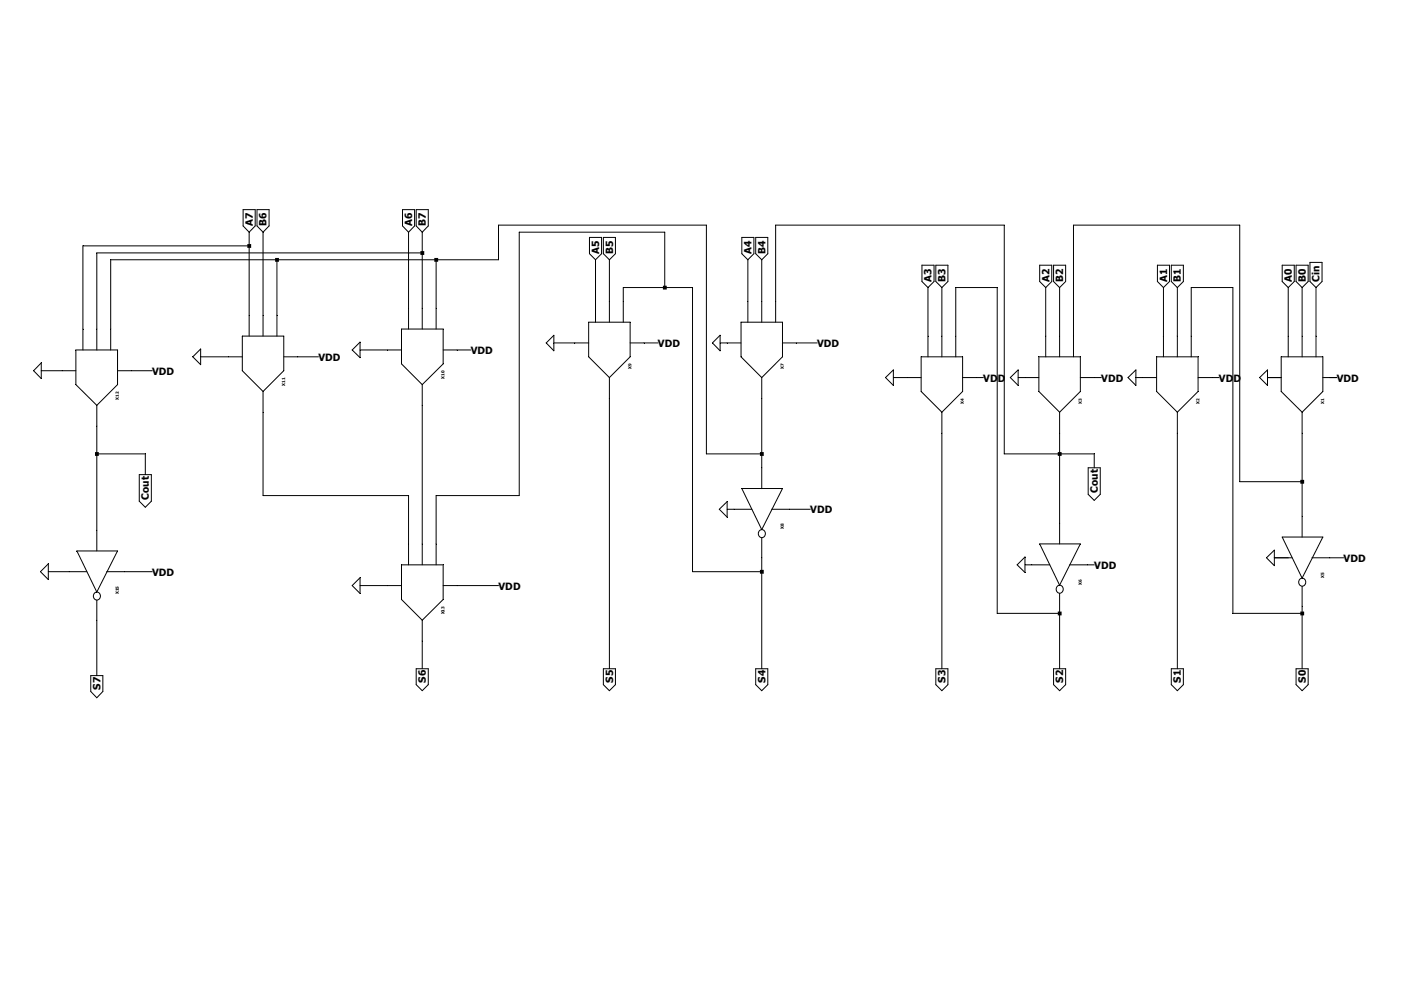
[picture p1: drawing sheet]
<svg xmlns="http://www.w3.org/2000/svg" width="297mm" height="210mm" viewBox="0 0 297 210" stroke-linecap="round" stroke-linejoin="round" font-family="sans-serif">
<g fill="none" stroke="#000" stroke-width=".21">
<path d="M51.1 44.1h2.6v3.4l-1.3 1.3-1.3-1.3zM52.4 48.8v21.9M52.4 51.7h-35v21.9M54.1 44.1h2.5v3.4l-1.3 1.3-1.2-1.3zM55.3 48.8v21.9M58.3 54.6v16.1M84.7 44.1h2.5v3.4l-1.3 1.3-1.2-1.3zM85.9 48.8v20.4M87.5 44.1h2.6v3.4l-1.3 1.3-1.3-1.3zM88.8 48.8v20.4M88.8 53.2h-68.4v20.4M91.7 54.6v14.6"/>
<path d="M124 49.9h2.5v3.4l-1.2 1.3-1.3-1.3zM125.3 54.6v13.1M126.9 49.9h2.6v3.4l-1.3 1.3-1.3-1.3zM128.2 54.6v13.1M156 49.9h2.6v3.4l-1.3 1.3-1.3-1.3zM157.3 54.6v13.1M159 49.9h2.5v3.4l-1.3 1.3-1.2-1.3zM160.2 54.6v13.1M193.9 55.8h2.6v3.4l-1.3 1.3-1.3-1.3zM196.8 55.8h2.6v3.4l-1.3 1.3-1.3-1.3zM218.7 55.8h2.5v3.4l-1.2 1.3-1.3-1.3zM221.6 55.8h2.6v3.4l-1.3 1.3-1.3-1.3z"/>
<path d="M243.5 55.8h2.5v3.4l-1.3 1.3-1.2-1.3zM246.4 55.8h2.5v3.4l-1.3 1.3-1.2-1.3zM269.7 55.8h2.5v3.4l-1.2 1.3-1.3-1.3zM272.6 55.8h2.6v3.4l-1.3 1.3-1.3-1.3zM275.5 55.2h2.6v4l-1.3 1.3-1.3-1.3zM8.7 77.9h7.3M8.7 76.3v3.3l-1.6-1.7zM16 73.6h8.7v7.3l-4.3 4.3-4.4-4.3zM23.3 73.6v-19h81.6v-7.3h43.7v48.1h11.6M24.7 77.9h7.3M40.6 75l1.6-1.6v3.3zM42.2 75h8.8"/>
<path d="M51 70.7h8.7v7.2l-4.4 4.4-4.3-4.4zM59.7 75h7.3M75.7 73.6h8.8M75.7 71.9v3.3l-1.6-1.6zM84.5 69.2h8.7v7.3l-4.4 4.4-4.3-4.4zM93.2 73.6h5.8M116.5 72.1h7.3M116.5 70.5v3.2l-1.6-1.6zM123.8 67.7h8.7v7.3l-4.3 4.4-4.4-4.4zM128.2 79.4v61.2M131.1 67.7v-7.2h14.6v59.7h14.5M132.5 72.1h5.9"/>
<path d="M139.8 60.5v-11.7h-30.6v55.4h-17.5v14.5M151.5 72.1h4.4M151.5 70.5v3.2l-1.6-1.6zM155.9 67.7h8.7v7.3l-4.4 4.4-4.3-4.4zM160.2 79.4v23.3M163.2 67.7v-20.4h48v48.1h19v2.9M164.6 72.1h7.3M186.3 79.4l1.6-1.6v3.2zM187.9 79.4h5.9M193.8 75h8.7v7.3l-4.4 4.4-4.3-4.4zM195.2 60.5v14.5M198.1 60.5v14.5"/>
<path d="M201 75v-14.5h8.8v68.4h13.1M202.5 79.4h4.3M212.5 79.4l1.7-1.6v3.2zM214.2 79.4h4.3M218.5 75h8.7v7.3l-4.3 4.4-4.4-4.4zM220 60.5v14.5M222.9 60.5v14.5M225.8 75v-27.7h35v54h13.1M227.2 79.4h4.4M237.3 79.4l1.6-1.6v3.2zM238.9 79.4h4.4M243.3 75h8.7v7.3l-4.4 4.4-4.3-4.4z"/>
<path d="M244.7 60.5v14.5M247.6 60.5v14.5M250.6 75v-14.5h8.7v68.4h14.6M252 79.4h4.4M265 79.4l1.6-1.6v3.2zM266.6 79.4h2.9M269.5 75h8.8v7.3l-4.4 4.4-4.4-4.4zM271 60.5v14.5M273.9 60.5v14.5M276.8 60.5v14.5M278.3 79.4h2.9M20.4 85.2v30.6"/>
<path d="M20.4 95.4h10.2v4.4M29.3 99.8h2.5v5.6l-1.2 1.2-1.3-1.2zM55.3 82.3v21.9h30.6v14.5M88.8 80.9v37.8M198.1 86.7v53.9M222.9 86.7v27.6M228.9 98.3h2.5v5.6l-1.2 1.3-1.3-1.3zM247.6 86.7v53.9M273.9 86.7v26.2M16.2 115.8h8.5l-4.3 8.7zM84.5 118.7h8.7v7.3l-4.4 4.4-4.3-4.4zM151.3 107.1l1.7-1.6v3.2z"/>
<path d="M153 107.1h5.2M156 102.7h8.6l-4.4 8.6zM160.2 113.1v27.5M162.3 107.1h8.1M215.6 118.7h5.2M215.6 117.1v3.3l-1.6-1.7zM218.7 114.3h8.5l-4.3 8.7zM225 118.7h5.2M266.4 117.3l1.7-1.6v3.2zM268.1 117.3h3.7M269.7 112.9h8.6l-4.4 8.6zM276 117.3h6.6"/>
<path d="M8.5 120.2l1.7-1.7v3.3zM10.2 120.2h8M20.4 126.2v15.8M22.4 120.2h9.6M75.7 123.1h8.8M75.7 121.5v3.3l-1.6-1.7zM88.8 130.4v10.2M93.2 123.1h11.7M222.9 124.8v15.8M273.9 123.3v17.3M19.1 142h2.5v3.4l-1.2 1.3-1.3-1.3zM87.5 140.6h2.6v3.3l-1.3 1.3-1.3-1.3z"/>
<path d="M126.9 140.6h2.6v3.3l-1.3 1.3-1.3-1.3zM159 140.6h2.5v3.3l-1.3 1.3-1.2-1.3zM196.8 140.6h2.6v3.3l-1.3 1.3-1.3-1.3zM221.6 140.6h2.6v3.3l-1.3 1.3-1.3-1.3zM246.4 140.6h2.5v3.3l-1.3 1.3-1.2-1.3zM272.6 140.6h2.6v3.3l-1.3 1.3-1.3-1.3z"/>
<circle cx="160.2" cy="112.2" r=".79"/>
<circle cx="20.3" cy="125.3" r=".79"/>
<circle cx="222.9" cy="123.8" r=".79"/>
<circle cx="273.9" cy="122.4" r=".79"/>
</g>
<path d="M20 95h.8v.8h-.8zM52 51.3h.8v.8h-.8zM57.9 54.2h.8v.8h-.8zM88.4 52.8h.8v.8h-.8zM91.4 54.2h.8v.8h-.8zM139.4 60.1h.9v.8h-.9zM159.9 95h.8v.8h-.8zM159.9 119.8h.8v.8h-.8zM222.5 95h.8v.8h-.8zM222.5 128.6h.8v.8h-.8zM273.5 100.9h.8v.8h-.8zM273.5 128.6h.8v.8h-.8z" fill-rule="evenodd" fill="#000"/>
<g font-size="2.1">
<text x="53.2" y="47.5" transform="rotate(-90 53.2 47.5)">A7</text>
<text x="56.1" y="47.5" transform="rotate(-90 56.1 47.5)">B6</text>
<text x="86.7" y="47.5" transform="rotate(-90 86.7 47.5)">A6</text>
<text x="89.6" y="47.5" transform="rotate(-90 89.6 47.5)">B7</text>
<text x="126" y="53.3" transform="rotate(-90 126 53.3)">A5</text>
<text x="128.9" y="53.3" transform="rotate(-90 128.9 53.3)">B5</text>
<text x="158.1" y="53.3" transform="rotate(-90 158.1 53.3)">A4</text>
<text x="161" y="53.3" transform="rotate(-90 161 53.3)">B4</text>
<text x="196" y="59.2" transform="rotate(-90 196 59.2)">A3</text>
<text x="198.9" y="59.2" transform="rotate(-90 198.9 59.2)">B3</text>
<text x="220.7" y="59.2" transform="rotate(-90 220.7 59.2)">A2</text>
<text x="223.6" y="59.2" transform="rotate(-90 223.6 59.2)">B2</text>
<text x="245.5" y="59.2" transform="rotate(-90 245.5 59.2)">A1</text>
<text x="248.4" y="59.2" transform="rotate(-90 248.4 59.2)">B1</text>
<text x="271.7" y="59.2" transform="rotate(-90 271.7 59.2)">A0</text>
<text x="274.7" y="59.2" transform="rotate(-90 274.7 59.2)">B0</text>
<text x="277.6" y="59.2" transform="rotate(-90 277.6 59.2)">Cin</text>
<text x="67" y="75.9">VDD</text>
<text x="99" y="74.4">VDD</text>
<text x="138.4" y="72.9">VDD</text>
<text x="171.9" y="72.9">VDD</text>
<text x="32" y="78.8">VDD</text>
<text x="206.8" y="80.2">VDD</text>
<text x="231.6" y="80.2">VDD</text>
<text x="256.4" y="80.2">VDD</text>
<text x="281.2" y="80.2">VDD</text>
<text x="31.3" y="105" transform="rotate(-90 31.3 105)">Cout</text>
<text x="170.4" y="107.9">VDD</text>
<text x="230.9" y="103.5" transform="rotate(-90 230.9 103.5)">Cout</text>
<text x="230.2" y="119.6">VDD</text>
<text x="282.6" y="118.1">VDD</text>
<text x="32" y="121">VDD</text>
<text x="104.9" y="124">VDD</text>
<text x="89.6" y="143.6" transform="rotate(-90 89.6 143.6)">S6</text>
<text x="128.9" y="143.6" transform="rotate(-90 128.9 143.6)">S5</text>
<text x="161" y="143.6" transform="rotate(-90 161 143.6)">S4</text>
<text x="198.9" y="143.6" transform="rotate(-90 198.9 143.6)">S3</text>
<text x="223.6" y="143.6" transform="rotate(-90 223.6 143.6)">S2</text>
<text x="248.4" y="143.6" transform="rotate(-90 248.4 143.6)">S1</text>
<text x="274.7" y="143.6" transform="rotate(-90 274.7 143.6)">S0</text>
<text x="21.1" y="145" transform="rotate(-90 21.1 145)">S7</text>
</g>
<g font-size=".9">
<text x="132.8" y="77.6" transform="rotate(-90 132.8 77.6)">X9</text>
<text x="164.9" y="77.6" transform="rotate(-90 164.9 77.6)">X7</text>
<text x="25" y="84" transform="rotate(-90 25 84)">X12</text>
<text x="60" y="81.1" transform="rotate(-90 60 81.1)">X11</text>
<text x="93.5" y="79.6" transform="rotate(-90 93.5 79.6)">X10</text>
<text x="202.8" y="84.9" transform="rotate(-90 202.8 84.9)">X4</text>
<text x="227.5" y="84.9" transform="rotate(-90 227.5 84.9)">X3</text>
<text x="252.3" y="84.9" transform="rotate(-90 252.3 84.9)">X2</text>
<text x="278.5" y="84.9" transform="rotate(-90 278.5 84.9)">X1</text>
<text x="164.9" y="111.2" transform="rotate(-90 164.9 111.2)">X8</text>
<text x="25" y="124.9" transform="rotate(-90 25 124.9)">X15</text>
<text x="227.5" y="122.9" transform="rotate(-90 227.5 122.9)">X6</text>
<text x="278.5" y="121.4" transform="rotate(-90 278.5 121.4)">X5</text>
<text x="93.5" y="129.2" transform="rotate(-90 93.5 129.2)">X13</text>
</g>
</svg>
